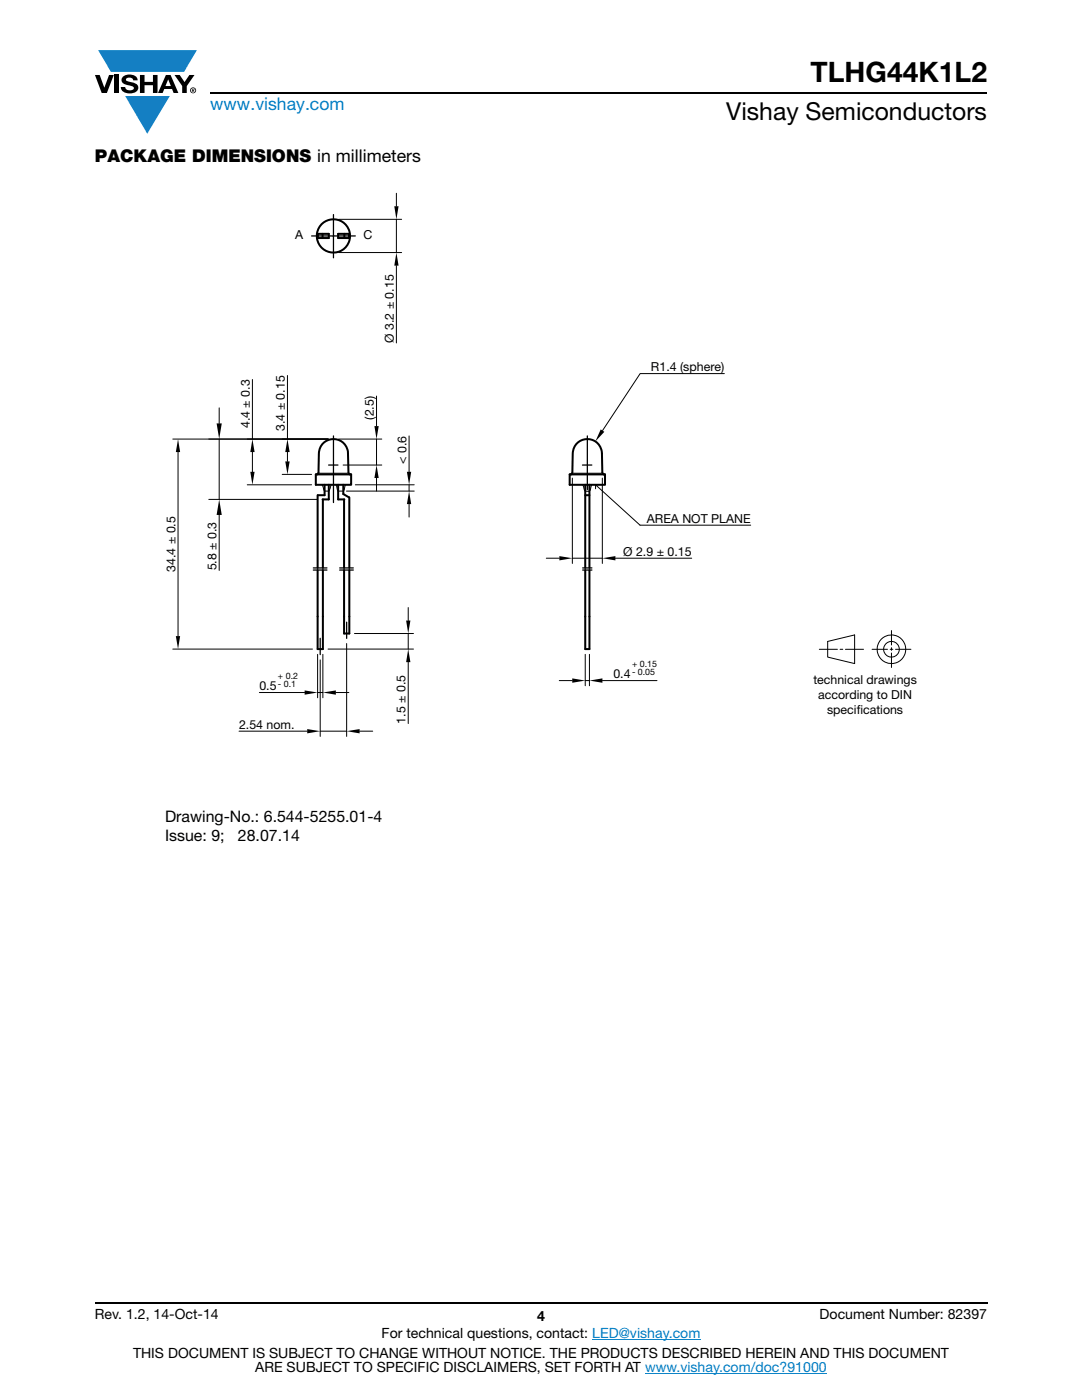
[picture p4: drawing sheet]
<svg xmlns="http://www.w3.org/2000/svg" width="216mm" height="279mm" viewBox="0 0 216 279" stroke-linecap="round" stroke-linejoin="round" font-family="sans-serif">
<g fill="#147fc3">
<path d="M19.6 10h19.7l-2.6 4.3h-1.1h-13.5z"/>
<path d="M25 19.2h8.9l-4.5 7.5z"/>
</g>
<g fill="#000">
<path d="M18.9 15h1l.9 2.5 1-2.5h.9l-1.4 3.6h-1zM22.9 15h.9v3.6h-.9zM24.6 15.3a2.1 2.1 0 0 1 2.8 .3l.1 .4h-.9a.79 .79 0 0 0-.7-.5 .79 .79 0 0 0-.8 .4l.3 .3 1 .2a1.08 1.08 0 0 1 1.2 1 1.08 1.08 0 0 1-1.1 1.2 1.73 1.73 0 0 1-2.4-1.2h.9a.96 .96 0 0 0 .8 .6 .96 .96 0 0 0 .9-.4 1.31 1.31 0 0 0-1.2-.6 1.03 1.03 0 0 1-1.1-.6 1.03 1.03 0 0 1 .2-1.1zM27.9 15h.9v1.3h1.7v-1.3h.9v3.6h-.9v-1.6h-1.7v1.6h-.9zM34.8 15h1.1l.9 1.4 1-1.4h1l-1.5 2.2v1.4h-.9v-1.4z"/>
<path d="M33.6 15.9l.5 1.3h-1.1zM33.1 15l-1.6 3.6h1l.3-.8h1.5l.3 .8h1l-1.6-3.6z"/>
<path d="M38.4 17.8h.2v.2h-.2zM38.3 17.7v.7h.1v-.3l.4 .3-.2-.3 .2-.2-.1-.2z"/>
<path d="M38.1 18a.46 .46 0 0 1 .9 0 .46 .46 0 0 1-.9 0zM37.9 18a.6 .6 0 0 0 1.2 0 .6 .6 0 0 0-1.2 0z"/>
</g>
<path d="M42 18.6h155M18.9 260h178.1" fill="none" stroke="#000" stroke-width=".36"/>
<path d="M118.2 267.3h21.5M128.7 274h36.3" fill="none" stroke="#007ec4" stroke-width=".2"/>
<path d="M33 38.5h149.9v130.1h-149.9z" fill="#fff"/>
<g fill="none" stroke="#000" stroke-width=".2">
<path d="M79.1 38.6v2.6M67.6 50.4h12.5M67.6 43.8h12.5M79.1 43.8v6.6M79.1 53v15.4M50.4 75.7v11.9M57.4 74.9v12.7M75.1 79v6M144.5 74.6h-16.8l-7.5 11.3M34.5 87.6h31M35.5 90.2v36.8M41.7 99.7h21.6"/>
<path d="M43.7 81.4v3.1M43.7 87.6v12.1M49.3 96.8h12.9M50.4 90.2v4M56.3 94.7h5.9M57.4 90.2v1.9M63.8 94.4h5.4M64.2 96.8l.6 1.2h.8l.5-1.2M67.1 96.8l.4 1.2h1M67.6 87.6h8.6M68.5 92.8h7.7M68.9 96.8l-.4 1.2"/>
<path d="M69.1 98h13.6M70.9 96.8h11.8M75.1 87.6v5.2M75.1 95.4v2.6M81.6 87v7.2M81.6 96.8v1.2M114.2 95.4v17M114.5 94.4h5.4M116.3 96.8l.2 .4a.79 .79 0 0 0 .2 .8 .79 .79 0 0 0 .9 0M118.1 96.8l-.5 1.2M118.8 97.6v-.8l8.9 8h22.1M120.2 95.4v17"/>
<path d="M43.7 102.6v11.2M81.6 100.6v2.6M109 111.4h2.6M114.2 111.4h6M122.8 111.4h15.2M34.5 129.5h27.8M51.8 138.2h9M63.4 138.2h1M63.4 130.6v8.7M63.9 131.7v15.3M64.4 130.6v8.7M65.5 129.5h17"/>
<path d="M67 138.2h2.6M69.2 128.4v18.6M70.7 126.4h11.8M81.5 121.3v2.5M81.5 126.4v3.1M81.5 132.1v12.3M111.6 135.8h2.6M116.8 130.6v6.3M116.8 135.8h.8M117.6 130.6v6.3M120.2 135.8h10.9M163.5 129.6h3.6"/>
<path d="M165.2 128l5.3-1.3v5.7l-5.3-1.3zM167.6 129.6h.6M168.7 129.6h3.6M174 129.6h3.1M177.6 129.6h.6M177.9 125.8v2.9M177.9 129.3v.5M177.9 130.3v2.9M178.7 129.6h3.1M47.7 145.9h13.6M63.9 145.9h5.3M71.8 145.9h2.6"/>
<circle cx="177.9" cy="129.6" r="2.85"/>
<circle cx="177.9" cy="129.6" r="1.57"/>
</g>
<g fill="none" stroke="#000" stroke-width=".4">
<path d="M63.4 46.7v.8h2.2v-.8h-2.2M64.4 46.7v.8M68.7 46.7v.8M69.6 46.7v.8h-2.1v-.8h2.1M63 94.7h7.1v2.1h-7.1zM63.4 98.8v14.5M64.4 99.7v13.6M64.8 96.8v2h-1.4M65.6 96.8v2.9h-1.2M67.5 96.8v2.9h1.2M68.5 96.8v1.8l1.1 .7M68.7 99.7v13.6"/>
<path d="M69.7 99.3v14M69.9 94.7l-.4-.3-.1-3.9a2.91 2.91 0 0 0-2.9-2.9 2.91 2.91 0 0 0-2.9 2.9v3.9l-.4 .3M113.7 94.7h7v2.1h-7zM116.8 98.8h.8M116.8 96.8v16.5M117.6 96.8v16.5M120.5 94.7l-.3-.3-.1-3.9a2.91 2.91 0 0 0-2.9-2.9 2.91 2.91 0 0 0-2.9 2.9l-.1 3.9-.3 .3M63.4 113.8v15.7M64.4 113.8v15.7M68.7 113.8v12.6M69.7 113.8v12.6M116.8 113.8v15.7h.8v-15.7"/>
<path d="M63.4 129.5h1M68.7 126.4h1"/>
<circle cx="66.5" cy="47.1" r="3.3"/>
</g>
<g fill="none" stroke="#000" stroke-width=".25">
<path d="M62.2 47.1h4.3v4.4M66.5 42.8v4.3h4.4M65.6 92.8h1.8M66.5 87v13.3M116.2 92.8h1.9M117.2 87v10.7M62.5 113.3h2.7M62.5 113.8h2.7M67.8 113.3h2.7M67.8 113.8h2.7M116.3 113.3h1.8M116.3 113.8h1.8"/>
<path d="M63.9 127.4v3.2M69.2 124.2v3.2"/>
</g>
<g fill="#000">
<path d="M78.7 41.2h.8l-.4 2.6zM79.1 50.4l.4 2.6h-.8zM35.5 87.6l.4 2.6h-.8zM43.2 84.5h1.1l-.6 3.1zM49.9 94.2h.9l-.4 2.6zM50.4 87.6l.4 2.6h-.9zM56.9 92.1h.9l-.4 2.6zM57.4 87.6l.4 2.6h-.9zM75.1 92.8l.5 2.6h-.9zM74.7 85h.9l-.5 2.6zM81.2 94.2h.8l-.4 2.6zM119.9 85.7l.7 .5-1.8 1.9z"/>
<path d="M43.7 99.7l.6 3.1h-1.1zM81.6 98l.4 2.6h-.8zM111.6 111l2.6 .4-2.6 .4zM120.2 111.4l2.6-.4v.8zM35.1 126.9h.8l-.4 2.6zM60.8 137.8l2.6 .4-2.6 .4zM64.4 138.2l2.6-.4v.8zM81 123.8h.9l-.4 2.6zM81.5 129.5l.4 2.6h-.9zM114.2 135.4l2.6 .4-2.6 .5zM117.6 135.8l2.6-.4v.9zM61.3 145.5l2.6 .4-2.6 .5z"/>
<path d="M69.2 145.9l2.6-.4v.9z"/>
</g>
<text font-size="5.6" x="161.7" y="16.4">TLHG44K1L2</text>
<text font-size="4.9" x="144.9" y="24">Vishay Semiconductors</text>
<text font-size="3.5" fill="#007ec4" x="42" y="21.9">www.vishay.com</text>
<text font-size="3.5" x="18.9" y="32.3">PACKAGE DIMENSIONS in millimeters</text>
<g font-size="3.2">
<text x="32.9" y="164.1">Drawing-No.: 6.544-5255.01-4</text>
<text x="32.9" y="167.9">I</text>
<text x="33.8" y="167.9">ssue: 9;</text>
<text x="47.5" y="167.9">28.07.14</text>
</g>
<g font-size="2.8">
<text x="18.9" y="263.3">Rev. 1.2, 14-Oct-14</text>
<text x="107.2" y="263.6">4</text>
<text x="163.6" y="263.3">Document Number: 82397</text>
<text x="76.2" y="267.1">For technical questions, contact: LED@vishay.com</text>
<text x="26.5" y="271">THIS DOCUMENT IS SUBJECT TO CHANGE WITHOUT NOTICE. THE PRODUCTS DESCRIBED HEREIN AND THIS DOCUMENT</text>
<text x="50.9" y="273.8">ARE SUBJECT TO SPECIFIC DISCLAIMERS, SET FORTH AT www.vishay.com/doc?91000</text>
</g>
<g font-size="2.5">
<text x="58.9" y="47.8">A</text>
<text x="72.5" y="47.8">C</text>
<text x="78.6" y="68.4" transform="rotate(-90 78.6 68.4)">Ø 3.2 ± 0.15</text>
<text x="129.9" y="74">R1.4 (sphere)</text>
<text x="74.6" y="83.8" transform="rotate(-90 74.6 83.8)">(2.5)</text>
<text x="49.8" y="85.5" transform="rotate(-90 49.8 85.5)">4.4 ± 0.3</text>
<text x="56.8" y="86" transform="rotate(-90 56.8 86)">3.4 ± 0.15</text>
<text x="81.1" y="92.6" transform="rotate(-90 81.1 92.6)">&lt; 0.6</text>
<text x="129.1" y="104.3">AREA NOT PLANE</text>
<text x="43.2" y="113.8" transform="rotate(-90 43.2 113.8)">5.8 ± 0.3</text>
<text x="124.4" y="110.9">Ø 2.9 ± 0.15</text>
<text x="35" y="114.1" transform="rotate(-90 35 114.1)">34.4 ± 0.5</text>
<text x="51.8" y="137.7">0.5</text>
<text x="122.4" y="135.3">0.4</text>
<text x="162.3" y="136.6">technical drawings</text>
<text x="163.3" y="139.6">according to DIN</text>
<text x="165" y="142.5">specif</text>
<text x="170.9" y="142.5">ications</text>
<text x="47.7" y="145.4">2.54 nom.</text>
<text x="80.9" y="144.4" transform="rotate(-90 80.9 144.4)">1.5 ± 0.5</text>
</g>
<g font-size="1.8">
<text x="55.5" y="135.4">+ 0.2</text>
<text x="55.5" y="137.2">- 0.1</text>
<text x="126.1" y="133">+ 0.15</text>
<text x="126.1" y="134.8">- 0.05</text>
</g>
</svg>
